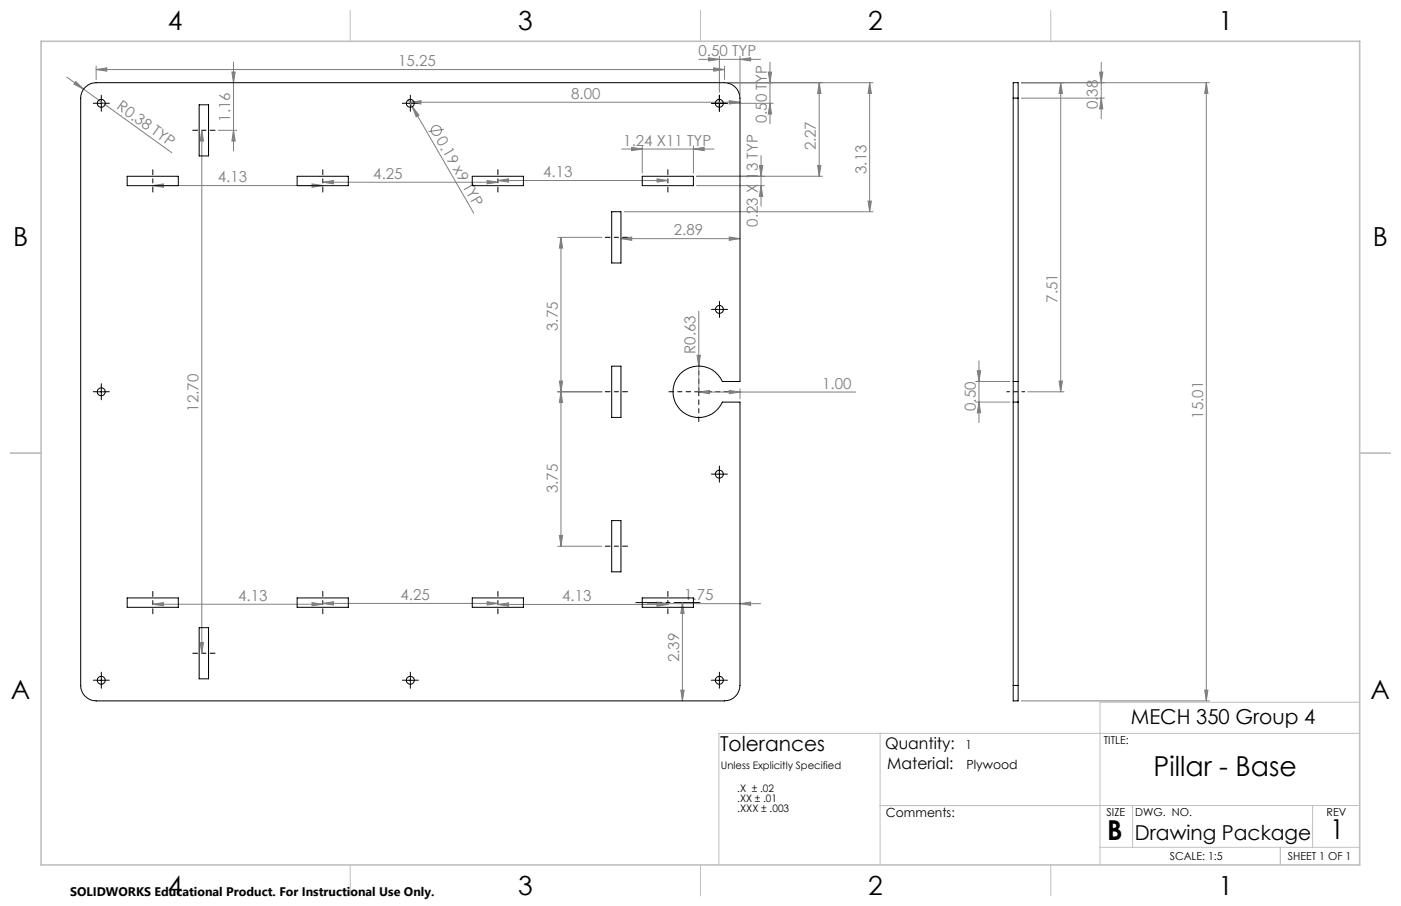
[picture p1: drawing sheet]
<svg xmlns="http://www.w3.org/2000/svg" width="432mm" height="279mm" viewBox="0 0 432 279" stroke-linecap="round" stroke-linejoin="round" font-family="sans-serif">
<g fill="none" stroke="#808080" stroke-width=".31">
<path d="M72 19.2v27.3M215.4 18.3h19M218.4 17.8l3.3 .5-3.3 .5zM221.7 17.3v11.1M228.1 18.3l3.3-.5v1zM228.1 17.3v12M237.3 19.2v19M339.4 19.2v17.4M20.6 23.8l32.4 23.3M23.4 25.2l2.4 2.3-3-1.5zM29.6 21.4l3.3-.5v1zM29.6 20.4v4.1"/>
<path d="M29.6 21.4h193.7M71.5 22.2h1l-.5 3.3zM125.8 30.8l1.3 2.1M126.5 31.5l3.3-.5v1.1zM126.5 31.5h101.6M127.1 32.9l2.1 2.6-.9 .6zM127.1 32.9l18.9 32.8M136.8 39.9l-4.7 .7M220 20.9l3.3 .5-3.3 .5zM223.3 20.4v4.1M224.8 31l3.3 .5-3.3 .6zM225.2 31.9h13.1"/>
<path d="M236.8 22.2h1l-.5 3.3zM237.3 31.9l.5 3.3h-1zM252.5 25.5v28.9M252.5 25.5l.5 3.3h-1zM268 25.5v39.8M268 25.5l.6 3.3h-1.1zM269.1 25.5h-44.8M314.8 25.5h58M314.8 30.3h25.6M326.9 25.5v95.3M326.9 25.5l.5 3.3h-1zM338.9 22.2h1l-.5 3.3z"/>
<path d="M339.4 30.3l.5 3.3h-1zM371.8 25.5v190.6M371.8 25.5l.5 3.3h-1zM47.1 57.2l3.3-.5v1zM47.1 57.2h52.4M62.2 40.2v161.3M62.2 40.2l.5 3.3h-1zM67.3 40.2h5.7M72 40.2l.5 3.3h-1zM96.2 56.7l3.3 .5-3.3 .5zM99.5 56.2l3.3-.5v1zM99.5 56.2h54"/>
<path d="M150.1 55.7l3.4 .5-3.4 .5zM153.5 55.7l3.2-.6v1.1zM153.5 55.7h52.3M191.6 46h28.5M194.6 45.4l3.3 .6-3.3 .5zM197.9 44.9v8.5M202.5 55.1l3.3 .6-3.3 .5zM213.7 46l3.3-.6v1.1zM213.7 44.9v8.5M214.7 57.3h20.9M214.7 54.4h38.8M234.1 51h1l-.5 3.4z"/>
<path d="M234.6 57.3l.5 3.2h-1zM234.6 48v15.6M252 51h1l-.5 3.4zM171.9 73.2h13.6M172.9 73.2l.5 3.3h-1zM172.9 73.2v95.3M191.4 73.6l3.3-.5v1zM191.4 73.6h36.7M192.4 65.3h76.7M224.8 73.1l3.3 .5-3.3 .5zM267.5 62h1.1l-.6 3.3zM215.4 96v24.8"/>
<path d="M172.4 117.5h1l-.5 3.3zM214.8 109.6h1.1l-.5 3.3zM228.1 119.9v3.1M300.7 117.7h10.6M301.2 114.3h1l-.5 3.4zM301.7 111.3v19.1M326.4 117.5h1l-.5 3.3zM171.9 120.8h13.6M172.9 120.8l.5 3.3h-1zM215.4 120.9l3.3-.5v1zM215.4 120.9h48.3M224.8 120.4l3.3 .5-3.3 .5z"/>
<path d="M300.7 124h10.6M301.7 124l.5 3.3h-1zM316.8 120.8h11.1M171.9 168.5h13.6M172.4 165.1h1l-.5 3.4zM47.1 186.3l3.3-.5v1zM47.1 186.3h52.4M61.7 198.2h1l-.5 3.3zM96.2 185.8l3.3 .5-3.3 .5zM99.5 186.1l3.3-.5v1zM99.5 186.1h54M150.1 185.6l3.4 .5-3.4 .5z"/>
<path d="M153.5 186.4l3.2-.5v1zM153.5 186.4h52.3M199.5 186.2h34.9M202.5 185.9l3.3 .5-3.3 .5zM202.5 185.7l3.3 .5-3.3 .5zM210.3 185.8l.6 3.4h-1.1zM210.3 185.8v30.3M228.1 186.2l3.3-.5v1zM209.8 212.8h1.1l-.6 3.3zM314.8 216.1h58M371.3 212.8h1l-.5 3.3z"/>
<circle cx="134.5" cy="40.2" r="1.56"/>
</g>
<path d="M310.3 120.8h5.5" fill="none" stroke="#000" stroke-width=".31" stroke-dasharray="15.2 1.3 1.3 1.3" stroke-dashoffset="14.4"/>
<g fill="none" stroke="#000" stroke-width=".31" stroke-dasharray="15.2 1.3 1.3 1.3" stroke-dashoffset="13.7">
<path d="M47.1 52.3v6.9M66.3 40.2h-6.9M99.5 52.3v6.9M153.5 52.3v6.9M205.8 52.3v6.9M186.5 73.2h6.9M193.4 120.8h-6.9M186.5 168.4h6.9M47.1 189.3v-6.9M99.5 189.3v-6.9M153.5 189.3v-6.9M205.8 189.3v-6.9"/>
<path d="M66.3 201.5h-6.9"/>
</g>
<path d="M196 185.8h19.7" fill="none" stroke="#000" stroke-width=".31" stroke-dasharray="15.2 1.3 1.3 1.3" stroke-dashoffset="7.3"/>
<g fill="none" stroke="#000" stroke-width=".31" stroke-dasharray="15.2 1.3 1.3 1.3">
<path d="M30 31.8h-1.3M31.2 30.6v-1.2M31.2 33.1v1.2M32.5 31.8h1.2M125.2 31.8h-1.2M126.5 30.6v-1.2M126.5 33.1v1.2M127.7 31.8h1.3M220.5 31.8h-1.3M221.7 30.6v-1.2M221.7 33.1v1.2M223 31.8h1.2"/>
<path d="M220.5 95.4h-1.2M221.8 94.2v-1.3M221.8 96.7v1.2M223 95.4h1.2M31.2 119.6v-1.3M30 120.8h-1.3M31.2 122.1v1.2M32.5 120.8h1.2M220.5 146.2h-1.3M221.7 145v-1.3M221.7 147.5v1.2M223 146.2h1.2"/>
<path d="M30 209.8h-1.3M31.2 208.5v-1.2M31.2 211v1.3M32.5 209.8h1.2M125.2 209.8h-1.2M126.5 208.5v-1.2M126.5 211v1.3M127.7 209.8h1.3M220.5 209.8h-1.3M221.7 208.5v-1.2M221.7 211v1.3M223 209.8h1.2"/>
</g>
<path d="M215.4 118.3v-6.7M212.9 120.8h-6.7M215.4 123.3v6.7M217.9 120.8h6.7" fill="none" stroke="#000" stroke-width=".31" stroke-dasharray="15.2 1.3 1.3 1.3" stroke-dashoffset="13.8"/>
<g fill="none" stroke="#000" stroke-width=".31">
<path d="M30 31.9h2.5M31.2 30.6v2.5M125.2 31.9h2.5M126.5 30.6v2.5M220.5 31.9h2.5M221.7 30.6v2.5M220.5 95.4h2.5M221.8 94.2v2.5M31.2 119.6v2.5M215.4 119.6v2.5M30 120.8h2.5M214.1 120.8h2.5"/>
<path d="M220.5 146.2h2.5M221.7 145v2.5M30 209.8h2.5M31.2 208.5v2.5M125.2 209.8h2.5M126.5 208.5v2.5M220.5 209.8h2.5M221.7 208.5v2.5"/>
</g>
<g fill="none" stroke="#c0c0c0" stroke-width=".31">
<path d="M108 3.2v9.5M215.9 3.2v9.5M323.8 3.2v9.5M3.1 139.7h9.6M419.1 139.7h9.5M419.1 216.6h-80.1v50.1M271.3 226.2v40.5M419.1 226.2h-197.5v40.5M271.3 248.4h147.8M349.1 248.4v12.9M404.6 248.4v12.9M108 266.7v9.6"/>
<path d="M215.9 266.7v9.6M323.8 266.7v9.6M339 261.3h80.1M394.6 261.3v5.4"/>
</g>
<path d="M12.7 12.7h406.4v254h-406.4z" fill="none" stroke="#c0c0c0" stroke-width=".5"/>
<g fill="#808080">
<path d="M214.8 109.6h1.1l-.5 3.3z"/>
<path d="M127.1 32.9l2.1 2.6-.9 .6z"/>
<path d="M23.4 25.2l2.4 2.3-3-1.5z"/>
<path d="M220 20.9l3.3 .5-3.3 .5zM29.6 21.4l3.3-.5v1zM202.5 55.1l3.3 .6-3.3 .5zM153.5 55.7l3.2-.6v1.1z"/>
<path d="M47.1 186.3l3.3-.5v1zM96.2 185.8l3.3 .5-3.3 .5z"/>
<path d="M47.1 57.2l3.3-.5v1zM96.2 56.7l3.3 .5-3.3 .5z"/>
<path d="M218.4 17.8l3.3 .5-3.3 .5zM228.1 18.3l3.3-.5v1zM191.4 73.6l3.3-.5v1zM224.8 73.1l3.3 .5-3.3 .5z"/>
<path d="M99.5 186.1l3.3-.5v1zM150.1 185.6l3.4 .5-3.4 .5z"/>
<path d="M224.8 31l3.3 .5-3.3 .6zM126.5 31.5l3.3-.5v1.1zM150.1 55.7l3.4 .5-3.4 .5zM99.5 56.2l3.3-.5v1z"/>
<path d="M202.5 185.9l3.3 .5-3.3 .5zM153.5 186.4l3.2-.5v1z"/>
<path d="M237.3 31.9l.5 3.3h-1zM236.8 22.2h1l-.5 3.3zM72 40.2l.5 3.3h-1zM71.5 22.2h1l-.5 3.3zM371.3 212.8h1l-.5 3.3zM371.8 25.5l.5 3.3h-1zM326.4 117.5h1l-.5 3.3zM326.9 25.5l.5 3.3h-1z"/>
<path d="M268 25.5l.6 3.3h-1.1zM267.5 62h1.1l-.6 3.3zM172.9 73.2l.5 3.3h-1zM172.4 117.5h1l-.5 3.3zM172.9 120.8l.5 3.3h-1zM172.4 165.1h1l-.5 3.4zM210.3 185.8l.6 3.4h-1.1zM209.8 212.8h1.1l-.6 3.3zM62.2 40.2l.5 3.3h-1zM61.7 198.2h1l-.5 3.3zM252.5 25.5l.5 3.3h-1zM252 51h1l-.5 3.4zM234.1 51h1l-.5 3.4zM234.6 57.3l.5 3.2h-1zM338.9 22.2h1l-.5 3.3zM339.4 30.3l.5 3.3h-1zM301.2 114.3h1l-.5 3.4zM301.7 124l.5 3.3h-1z"/>
<path d="M202.5 185.7l3.3 .5-3.3 .5zM228.1 186.2l3.3-.5v1zM215.4 120.9l3.3-.5v1zM224.8 120.4l3.3 .5-3.3 .5z"/>
<path d="M194.6 45.4l3.3 .6-3.3 .5zM213.7 46l3.3-.6v1.1z"/>
</g>
<g fill="none" stroke="#000" stroke-width=".31">
<path d="M26.2 26.9a4.6 4.6 0 0 1 3.4-1.4h193.7a4.8 4.8 0 0 1 4.8 4.8v87.4h-5.5a7.9 7.9 0 0 0-12.1-3.1 7.9 7.9 0 0 0 0 12.5 7.9 7.9 0 0 0 12.1-3.1h5.5v87.4a4.8 4.8 0 0 1-4.8 4.7h-193.7a4.8 4.8 0 0 1-4.7-4.7v-181.1a4.8 4.8 0 0 1 1.3-3.4zM61.4 32.3h2.9v15.8h-2.9zM312.3 30.3v-4.8h1.5v4.8M312.3 30.3h1.5M312.3 30.3v87.4M313.8 30.3v87.4M39.2 54.4h15.8v2.9h-15.8zM91.6 54.4h15.8v2.9h-15.8zM145.6 54.4h15.7v2.9h-15.7zM197.9 54.4h15.8v2.9h-15.8zM188.5 65.3h2.9v15.8h-2.9zM188.5 112.9h2.9v15.8h-2.9z"/>
<path d="M312.3 117.7v6.3M312.3 117.7h1.5M313.8 117.7v6.3M312.3 124h1.5M312.3 124v87.4M313.8 124v87.4M188.5 160.5h2.9v15.9h-2.9zM39.2 184.4h15.8v2.9h-15.8zM61.4 193.6h2.9v15.7h-2.9zM91.6 184.4h15.8v2.9h-15.8zM145.6 184.4h15.7v2.9h-15.7zM197.9 184.4h15.8v2.9h-15.8z"/>
<path d="M312.3 211.4v4.7h1.5v-4.7M312.3 211.4h1.5"/>
<circle cx="31.2" cy="31.9" r="1.23"/>
<circle cx="126.4" cy="31.9" r="1.23"/>
<circle cx="221.7" cy="31.9" r="1.23"/>
<circle cx="221.7" cy="95.4" r="1.23"/>
<circle cx="31.2" cy="120.8" r="1.23"/>
<circle cx="221.7" cy="146.2" r="1.23"/>
<circle cx="31.2" cy="209.8" r="1.22"/>
<circle cx="126.5" cy="209.8" r="1.22"/>
<circle cx="221.7" cy="209.8" r="1.22"/>
</g>
<g font-size="8.5">
<text x="355.5" y="239.3">Pillar - Base</text>
<text x="341.3" y="259">B</text>
<text x="410" y="258.9">1</text>
</g>
<g font-size="8.1">
<text x="51.7" y="9.3">4</text>
<text x="159.7" y="9.3">3</text>
<text x="267.6" y="9.3">2</text>
<text x="375.6" y="9.3">1</text>
<text x="4" y="76">B</text>
<text x="423.1" y="76">B</text>
<text x="3.3" y="215.7">A</text>
<text x="422.4" y="215.7">A</text>
<text x="51.7" y="276">4</text>
<text x="159.7" y="276">3</text>
<text x="267.6" y="276">2</text>
<text x="375.6" y="276">1</text>
</g>
<g font-size="6.3">
<text x="348.5" y="223.4">MECH 350 Group 4</text>
<text x="221.9" y="231.8">Tolerances</text>
<text x="349.8" y="259">Drawing Package</text>
</g>
<g font-size="4.9">
<text x="272.8" y="230.9">Quantity:</text>
<text x="273.5" y="237">Material:</text>
</g>
<g font-size="4.7" fill="#808080">
<text x="215.3" y="17.3">0.50 TYP</text>
<text x="122.7" y="20.4">15.25</text>
<text x="35.7" y="33.4" transform="rotate(36 35.7 33.4)">R0.38 TYP</text>
<text x="176" y="30.5">8.00</text>
<text x="338.4" y="33.7" transform="rotate(-90 338.4 33.7)">0.38</text>
<text x="71" y="37.5" transform="rotate(-90 71 37.5)">1.16</text>
<text x="236.3" y="38.1" transform="rotate(-90 236.3 38.1)">0.50 TYP</text>
<text x="134.3" y="43.3" transform="rotate(60 134.3 43.3)">0.19 x9 TYP</text>
<text x="192.1" y="44.9">1.24 X11 TYP</text>
<text x="251.5" y="46.4" transform="rotate(-90 251.5 46.4)">2.27</text>
<text x="267.1" y="53.7" transform="rotate(-90 267.1 53.7)">3.13</text>
<text x="67.1" y="56.2">4.13</text>
<text x="115.1" y="55.1">4.25</text>
<text x="167.4" y="54.6">4.13</text>
<text x="233.6" y="69.9" transform="rotate(-90 233.6 69.9)">0.23 X 13 TYP</text>
<text x="207.7" y="72.6">2.89</text>
<text x="325.9" y="93.4" transform="rotate(-90 325.9 93.4)">7.51</text>
<text x="171.9" y="102.1" transform="rotate(-90 171.9 102.1)">3.75</text>
<text x="214.4" y="109.1" transform="rotate(-90 214.4 109.1)">R0.63</text>
<text x="253.4" y="119.9">1.00</text>
<text x="61.2" y="126.9" transform="rotate(-90 61.2 126.9)">12.70</text>
<text x="300.7" y="126.7" transform="rotate(-90 300.7 126.7)">0.50</text>
<text x="370.8" y="129.1" transform="rotate(-90 370.8 129.1)">15.01</text>
<text x="171.9" y="152.1" transform="rotate(-90 171.9 152.1)">3.75</text>
<text x="73.4" y="185.3">4.13</text>
<text x="123.4" y="185">4.25</text>
<text x="173.2" y="185.4">4.13</text>
<text x="210.9" y="185.1">1.75</text>
<text x="209.3" y="204.2" transform="rotate(-90 209.3 204.2)">2.39</text>
</g>
<g font-size="3.9">
<text x="297.5" y="230.9">1</text>
<text x="297.9" y="237">Plywood</text>
<text x="273" y="251.9">Comments:</text>
</g>
<text font-size="3.8" x="21.6" y="276.3">SOLIDWORKS Educational Product. For Instructional Use Only.</text>
<g font-size="3.4">
<text x="340.2" y="229.5">TITLE:</text>
<text x="341.1" y="251.6">SIZE</text>
<text x="349.9" y="251.6">DWG. NO.</text>
<text x="408.9" y="251.7">REV</text>
<text x="360.5" y="265.2">SCALE: 1:5</text>
<text x="396.9" y="265.2">SHEET 1 OF 1</text>
</g>
<g font-size="3.2">
<text x="222.2" y="237">Unless Explicitly Specified</text>
<text x="227.2" y="244.1">.X ± .02</text>
<text x="227.2" y="247.3">.XX ± .01</text>
<text x="227.2" y="250.4">.XXX ± .003</text>
</g>
</svg>
